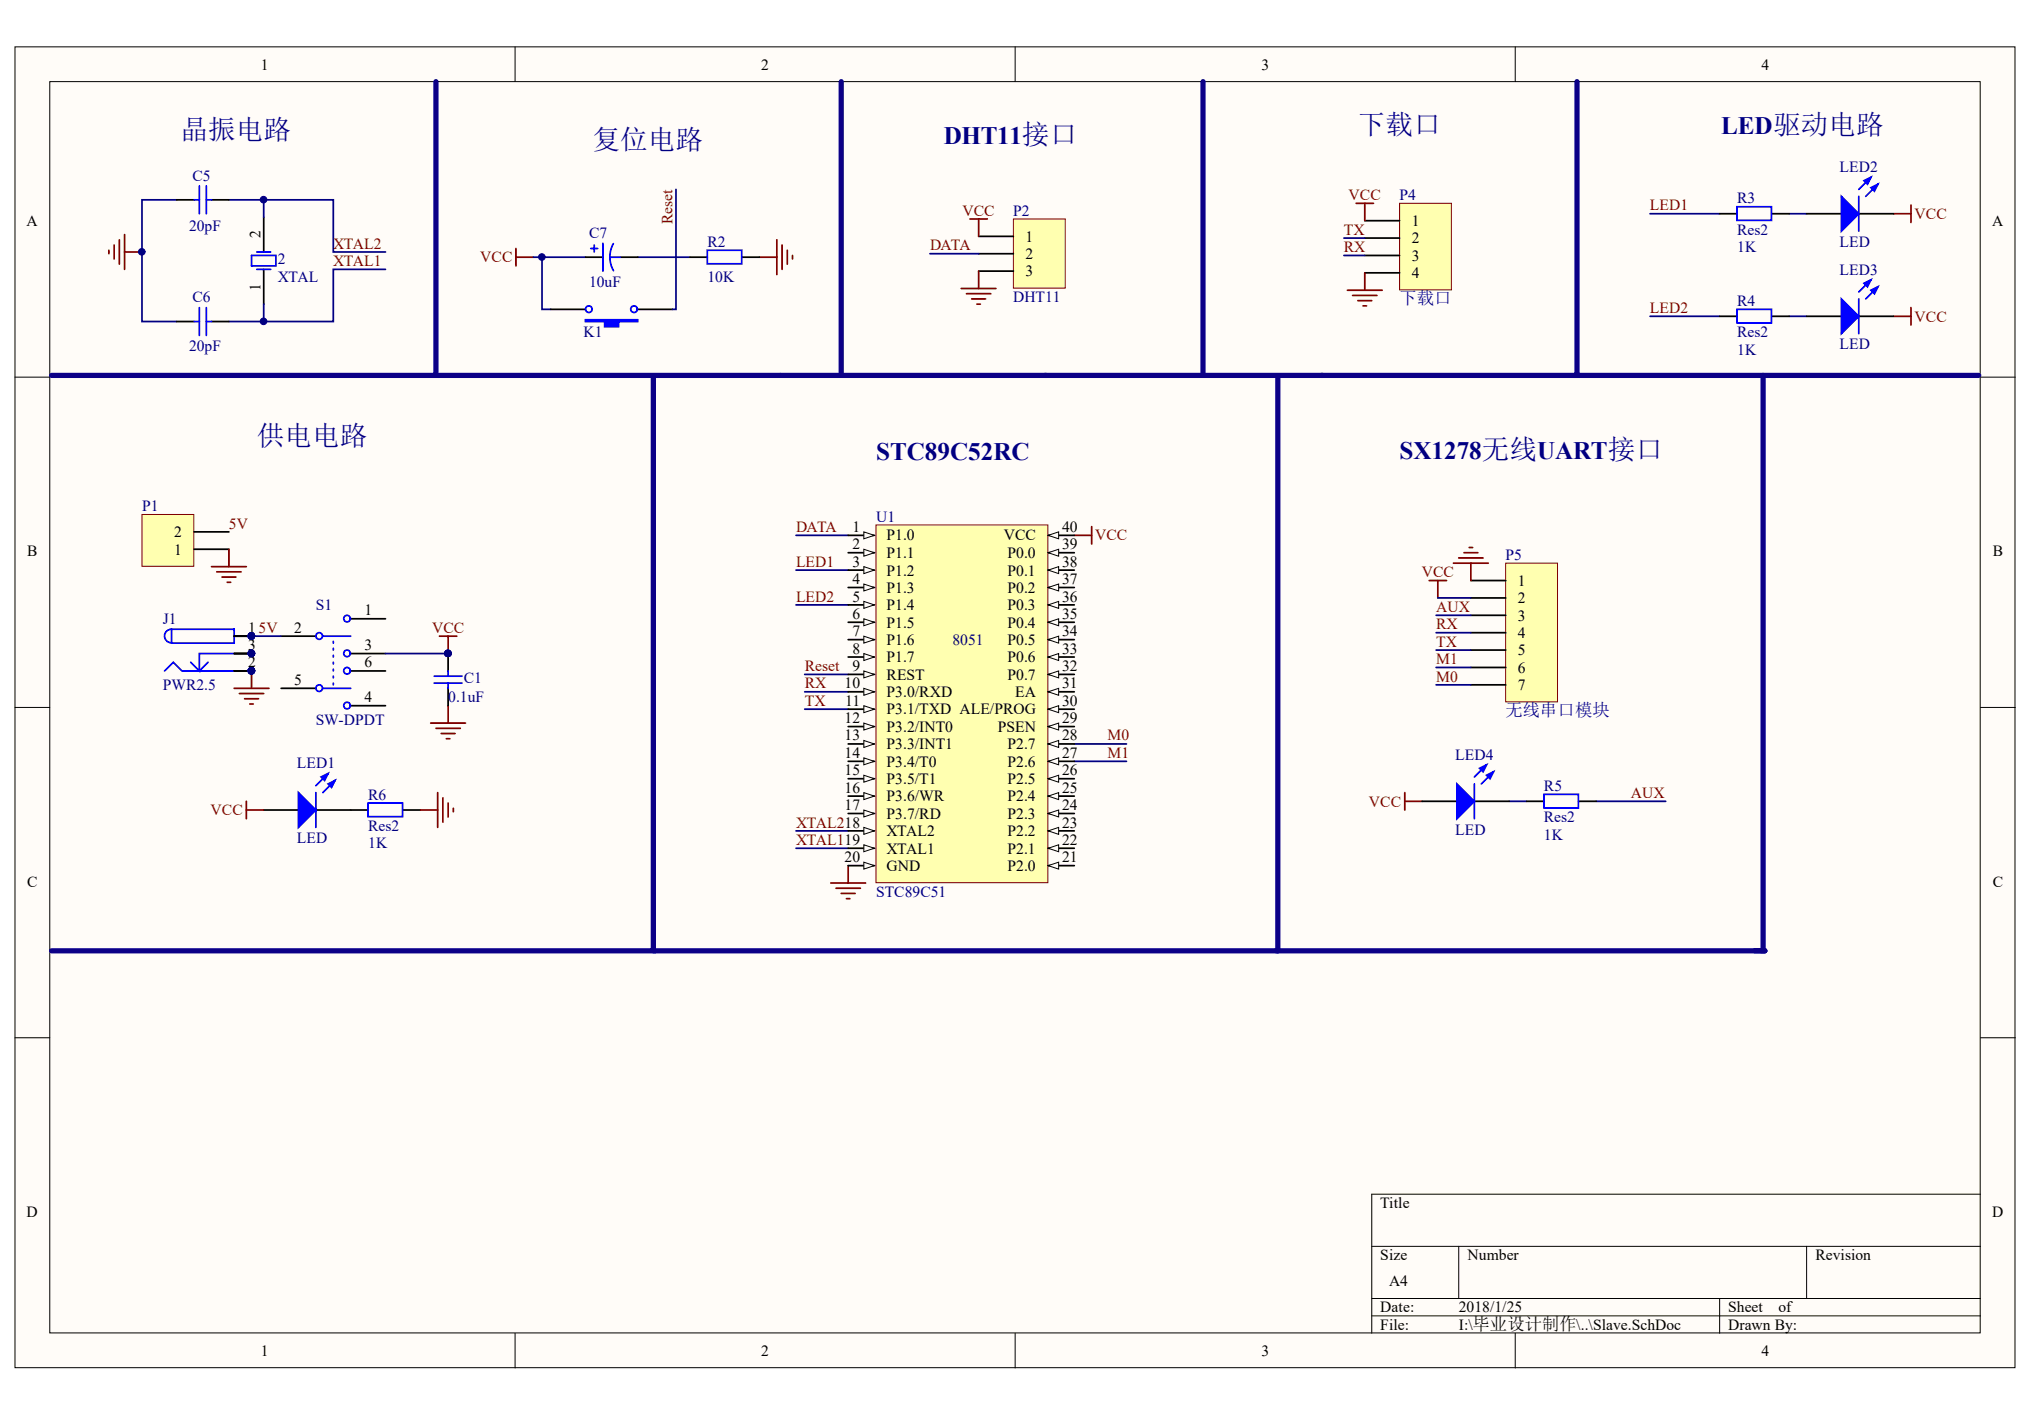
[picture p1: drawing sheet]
# Altium project 基于LORA扩频的无线温湿度监控系统.PrjPCB
1 sheet, 22 parts. Net scope: global (net labels, ports and power ports of the same name join across sheets).
Board file: Slave.PcbDoc

## Sheet Slave.SchDoc
size A4

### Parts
2  XTAL  [XTAL_US]
C1  value 0.1uF  [RAD-0.1]  (hidden comment: Cap)
C5  value 20pF  [RAD-0.1]  (hidden comment: Cap)
C6  value 20pF  [RAD-0.1]  (hidden comment: Cap)
C7  value 10uF  [RB.1/.2]  (hidden comment: Cap Pol1)
J1  PWR2.5  [KLD-0202]
K1  四脚按键  [四脚按键]  (value not drawn)
LED1  LED  [LED]
LED2  LED  [LED]
LED3  LED  [LED]
LED4  LED  [LED]
P1  (no value)  [HDR1X2]
P2  DHT11  [HDR1X3]
P4  下载口  [HDR1X4]
P5  无线串口模块  [AS32-TTL-100]
R2  value 10K  [AXIAL-0.4]  (hidden comment: Res2)
R3  Res2  value 1K  [AXIAL-0.4]
R4  Res2  value 1K  [AXIAL-0.4]
R5  Res2  value 1K  [AXIAL-0.4]
R6  Res2  value 1K  [AXIAL-0.4]
S1  SW-DPDT  [SWITCH_B1]
U1  STC89C51  [DIP-40]

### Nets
GND: C1.1 C5.1 C6.1 J1.2 J1.2A J1.2B P1.1 P2.3 P4.4 P5.1 R2.2 R6.2 U1.20(GND)
VCC: C1.2 C7.1 K1.2 LED1.1 LED2.2 LED3.2 LED4.1 P2.1 P4.1 P5.2 S1.3 U1.40(VCC)
5V: J1.1 J1.1A J1.1B P1.2 S1.2
AUX: P5.3 R5.2
DATA: P2.2 U1.1(P1.0)
LED1: R3.1 U1.3(P1.2)
LED2: R4.1 U1.5(P1.4)
M0: P5.7 U1.28(P2.7)
M1: P5.6 U1.27(P2.6)
Reset: K1.1 U1.9(REST)
RX: P4.3 P5.4 U1.10(P3.0/RXD)
TX: P4.2 P5.5 U1.11(P3.1/TXD)
XTAL1: 2.1(OSC1) C6.2 U1.19(XTAL1)
XTAL2: 2.2(OSC2) C5.2 U1.18(XTAL2)
NetC7_2: C7.2 R2.1
NetJ1_3: J1.3 J1.3A J1.3B
NetLED1_2: LED1.2 R6.1
NetLED2_1: LED2.1 R3.2
NetLED3_1: LED3.1 R4.2
NetLED4_2: LED4.2 R5.1

Not connected (* = marked no-connect by the designer): S1 1 4 5 6; U1 2(P1.1) 4(P1.3) 6(P1.5) 7(P1.6) 8(P1.7) 12(P3.2/INT0) 13(P3.3/INT1) 14(P3.4/T0) 15(P3.5/T1) 16(P3.6/WR) 17(P3.7/RD) 21(P2.0) 22(P2.1) 23(P2.2) 24(P2.3) 25(P2.4) 26(P2.5) 29(PSEN) 30(ALE/PROG) 31(EA) 32(P0.7) 33(P0.6) 34(P0.5) 35(P0.4) 36(P0.3) 37(P0.2) 38(P0.1) 39(P0.0)

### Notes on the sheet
- (near C5) 晶振电路
- 复位电路
- DHT11接口
- 下载口
- LED驱动电路
- 供电电路
- STC89C52RC
- SX1278无线UART接口
